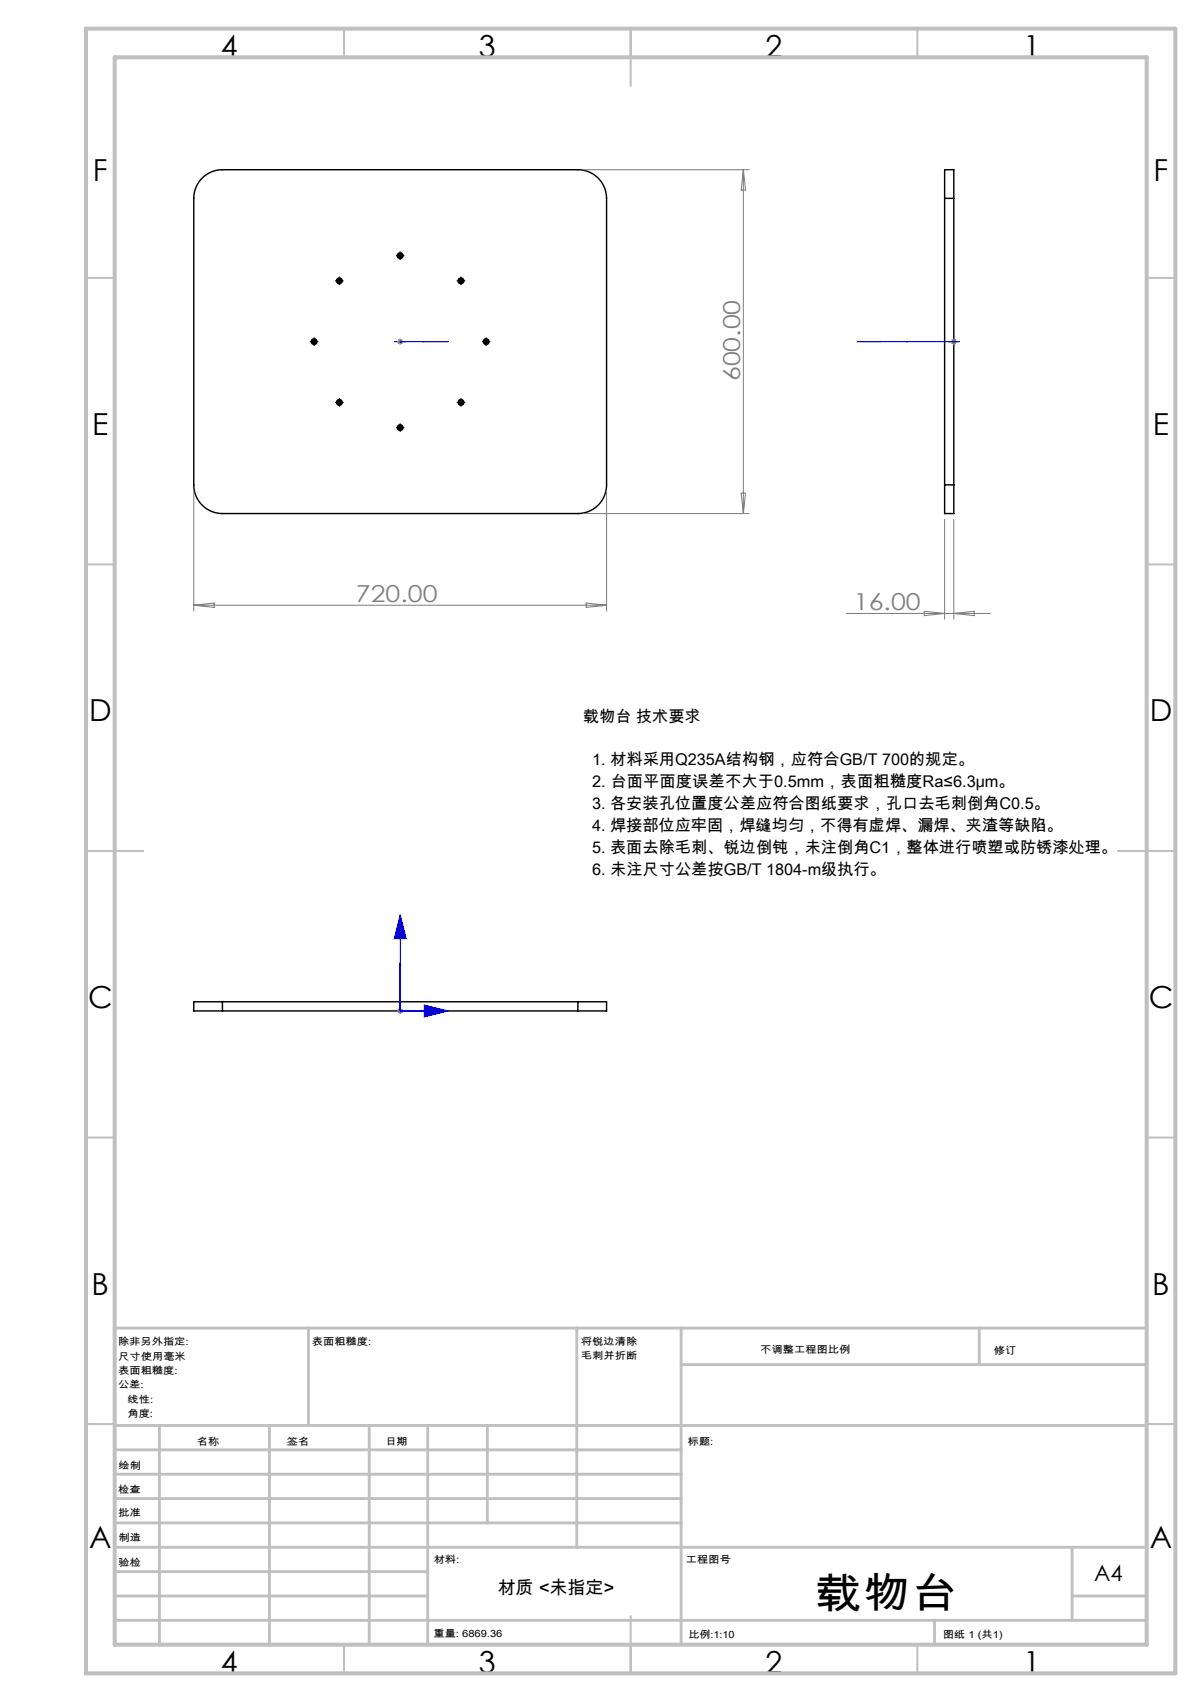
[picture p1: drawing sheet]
<svg xmlns="http://www.w3.org/2000/svg" width="210mm" height="297mm" viewBox="0 0 210 297" stroke-linecap="round" stroke-linejoin="round" font-family="sans-serif">
<g fill="none" stroke="#000" stroke-width=".25">
<path d="M35.3 31.1a5 5 0 0 1 3.5-1.5h62a5 5 0 0 1 5 5v50a5 5 0 0 1-5 5h-62a5 5 0 0 1-5-5v-50a5 5 0 0 1 1.5-3.5zM164.8 34.6v-5h1.6v5M164.8 34.6h1.6M164.8 34.6v50M166.4 34.6v50M164.8 84.6v5h1.6v-5M164.8 84.6h1.6M38.8 174.8h-5v1.6h5M38.8 174.8v1.6M38.8 174.8h62M38.8 176.4h62M100.8 174.8h5v1.6h-5"/>
<path d="M100.8 174.8v1.6"/>
<circle cx="54.8" cy="59.6" r=".28"/>
<circle cx="54.8" cy="59.6" r=".5"/>
<circle cx="59.2" cy="49" r=".28"/>
<circle cx="59.2" cy="49" r=".5"/>
<circle cx="69.8" cy="44.6" r=".5"/>
<circle cx="69.8" cy="44.6" r=".28"/>
<circle cx="80.4" cy="49" r=".28"/>
<circle cx="80.4" cy="49" r=".5"/>
<circle cx="84.8" cy="59.6" r=".28"/>
<circle cx="84.8" cy="59.6" r=".5"/>
<circle cx="59.2" cy="70.2" r=".28"/>
<circle cx="59.2" cy="70.2" r=".5"/>
<circle cx="69.8" cy="74.6" r=".28"/>
<circle cx="69.8" cy="74.6" r=".5"/>
<circle cx="80.4" cy="70.2" r=".28"/>
<circle cx="80.4" cy="70.2" r=".5"/>
</g>
<g fill="none" stroke="#00f" stroke-width=".18">
<path d="M68.7 59.6h2.1zM69.7 59.6h.2zM69.8 59.6h.1M69.8 59.6h8.4M73.6 59.6h.4zM74 59.6h4.2zM149.6 59.6h4.2zM149.6 59.6h16.8M158 59.6h.4zM165.3 59.6h2.1zM166.3 59.6h.2zM166.4 59.6h.1"/>
<path d="M69.8 159.6l1 4.2h-2.1zM69.8 159.6v16.8h8.4M69.8 168l.1 .4h-.2zM73.6 176.3l.4 .1-.4 .1zM74 175.4l4.2 1-4.2 1.1z"/>
</g>
<g fill="none" stroke="#808080" stroke-width=".18">
<path d="M101.8 29.6h28.9M129.7 29.6v60M129.7 29.6l.3 3.6h-.7zM69.3 59.6h1M69.4 59.3l.7 .7M69.8 59.1v1M70.1 59.3l-.7 .7M165.9 59.6h1M166 59.3l.7 .7M166.4 59.1v1M166.7 59.3l-.7 .7M33.8 85.6v21"/>
<path d="M101.8 89.6h28.9M105.8 85.6v21M129.3 86.1h.7l-.3 3.5zM164.8 90.6v17.4M166.4 90.6v17.4M33.8 105.6h72M33.8 105.6l3.6-.4v.8zM102.2 105.2l3.6 .4-3.6 .4zM147.6 107h25.1M161.2 106.7l3.6 .3-3.6 .4zM166.4 107l3.5-.3v.7zM69.3 176.4h1"/>
<path d="M69.4 176.1l.7 .7M69.8 175.9v1M70.1 176.1l-.7 .7"/>
</g>
<g fill="none" stroke="#000" stroke-width=".18" stroke-dasharray="15.2 1.3 1.3 1.3" stroke-linecap="butt">
<path d="M54.3 59.6h-.3M54.8 59.1v-.2M55.3 59.6h.2M58.7 49h-.3M59.2 48.5v-.2M59.2 49.5v.3M59.7 49h.2M69.3 44.6h-.3M69.8 44.1v-.2M69.8 45.1v.3M70.3 44.6h.2M79.9 49h-.2"/>
<path d="M80.4 48.5v-.2M80.4 49.5v.3M80.9 49h.3M84.3 59.6h-.3M84.8 59.1v-.2M85.3 59.6h.2M54.8 60.1v.3M58.7 70.2h-.3M59.2 69.7v-.2M59.2 70.7v.3M59.7 70.2h.2M69.3 74.6h-.3"/>
<path d="M69.8 74.1v-.2M69.8 75.1v.3M70.3 74.6h.2M79.9 70.2h-.2M80.4 69.7v-.2M80.4 70.7v.3M80.9 70.2h.3M84.8 60.1v.3"/>
</g>
<g fill="none" stroke="#c0c0c0" stroke-width=".35">
<path d="M60 5v5M110 5v10M160 5v5M15 48.5h5M200 48.5h5M15 98.5h5M200 98.5h5M15 148.5h10M195 148.5h10M15 198.5h5M200 198.5h5M15 248.5h5"/>
<path d="M200 248.5h5M60 287v5M110 282v10M160 287v5"/>
</g>
<g fill="none" stroke="#c0c0c0" stroke-width=".5">
<path d="M53.8 231.8v17M100.6 231.8v38.2M118.8 231.8v55.2M118.8 238.1h81.2M170.8 231.8v6.3M200 231.8h-180v55.2M20 248.8h180M20 257.3h98.8M20 253h98.8M27.8 248.8v38.2M47 248.8v38.2M64.4 248.8v38.2"/>
<path d="M74.6 248.8v38.2M85 248.8v17M20 265.8h98.8M20 261.5h98.8M20 278.5h54.6M20 274.3h54.6M20 270h180M187 278.5h13M187 270v12.8M20 282.8h180M163 282.8v4.2"/>
</g>
<path d="M15 5h190v287h-190zM20 10h180v277h-180z" fill="none" stroke="#c0c0c0" stroke-width=".7"/>
<g fill="none" stroke="#000" stroke-width=".18">
<path d="M54.5 59.6h.5M54.8 59.4v.5M58.9 49h.5M59.2 48.8v.5M69.5 44.6h.5M69.8 44.4v.5M80.2 49h.5M80.4 48.8v.5M84.5 59.6h.5M84.8 59.4v.5M58.9 70.2h.5M59.2 70v.5"/>
<path d="M69.5 74.6h.5M69.8 74.4v.5M80.2 70.2h.5M80.4 70v.5"/>
</g>
<g fill="#00f">
<path d="M73.6 59.6h.4zM69.7 59.6h.2z"/>
<path d="M74 59.6h4.2zM68.7 59.6h2.1zM73.6 176.3l.4 .1-.4 .1zM69.8 168l.1 .4h-.2zM74 175.4l4.2 1-4.2 1.1zM69.8 159.6l1 4.2h-2.1zM166.3 59.6h.2zM158 59.6h.4zM165.3 59.6h2.1zM149.6 59.6h4.2z"/>
</g>
<text font-size="7.4" x="142.1" y="280.5">载物台</text>
<g font-size="5.3">
<text x="38.5" y="9.9">4</text>
<text x="83.5" y="9.9">3</text>
<text x="133.5" y="9.9">2</text>
<text x="178.5" y="9.9">1</text>
<text x="16.2" y="31.6">F</text>
<text x="201.2" y="31.6">F</text>
<text x="16.1" y="75.9">E</text>
<text x="201.1" y="75.9">E</text>
<text x="15.5" y="125.9">D</text>
<text x="200.5" y="125.9">D</text>
<text x="15.4" y="175.9">C</text>
<text x="200.4" y="175.9">C</text>
<text x="16" y="225.9">B</text>
<text x="201" y="225.9">B</text>
<text x="15.5" y="270.1">A</text>
<text x="200.5" y="270.1">A</text>
<text x="38.5" y="291.9">4</text>
<text x="83.5" y="291.9">3</text>
<text x="133.5" y="291.9">2</text>
<text x="178.5" y="291.9">1</text>
</g>
<g font-size="4.1" fill="#808080">
<text x="129.1" y="66.5" transform="rotate(-90 129.1 66.5)">600.00</text>
<text x="62.1" y="105">720.00</text>
<text x="148.9" y="106.5">16.00</text>
</g>
<text font-size="3.9" x="190.9" y="275.8">A4</text>
<text font-size="3.2" x="86.8" y="278.1">材质 &lt;未指定&gt;</text>
<g font-size="2.8">
<text x="101.7" y="125.9">载物台 技术要求</text>
<text x="103.3" y="133.5">1. 材料采用Q235A结构钢，应符合GB/T 700的规定。</text>
<text x="103.3" y="137.4">2. 台面平面度误差不大于0.5mm，表面粗糙度Ra≤6.3μm。</text>
<text x="103.3" y="141.2">3. 各安装孔位置度公差应符合图纸要求，孔口去毛刺倒角C0.5。</text>
<text x="103.3" y="145">4. 焊接部位应牢固，焊缝均匀，不得有虚焊、漏焊、夹渣等缺陷。</text>
<text x="103.3" y="148.8">5. 表面去除毛刺、锐边倒钝，未注倒角C1，整体进行喷塑或防锈漆处理。</text>
<text x="103.3" y="152.7">6. 未注尺寸公差按GB/T 1804-m级执行。</text>
</g>
<g font-size="1.7">
<text x="20.6" y="234.8">除非另外指定:</text>
<text x="20.6" y="237.3">尺寸使用毫米</text>
<text x="20.6" y="239.8">表面粗糙度:</text>
<text x="54.4" y="234.8">表面粗糙度:</text>
<text x="101.3" y="234.7">将锐边清除</text>
<text x="101.3" y="237.2">毛刺并折断</text>
<text x="132.6" y="236.2">不调整工程图比例</text>
<text x="173.3" y="236.4">修订</text>
<text x="20.6" y="242.3">公差:</text>
<text x="22.2" y="244.8">线性:</text>
<text x="22.2" y="247.3">角度:</text>
<text x="20.7" y="256.3">绘制</text>
<text x="34.3" y="252.2">名称</text>
<text x="50" y="252.1">签名</text>
<text x="67.2" y="252.1">日期</text>
<text x="120" y="252.1">标题:</text>
<text x="20.6" y="260.5">检查</text>
<text x="20.6" y="264.5">批准</text>
<text x="20.7" y="269">制造</text>
<text x="20.7" y="273.3">验检</text>
<text x="75.6" y="272.7">材料:</text>
<text x="119.6" y="272.7">工程图号</text>
<text x="75.6" y="285.7">重量: 6869.36</text>
<text x="120.1" y="285.8">比例:1:10</text>
<text x="164.5" y="285.8">图纸 1 (共1)</text>
</g>
</svg>
